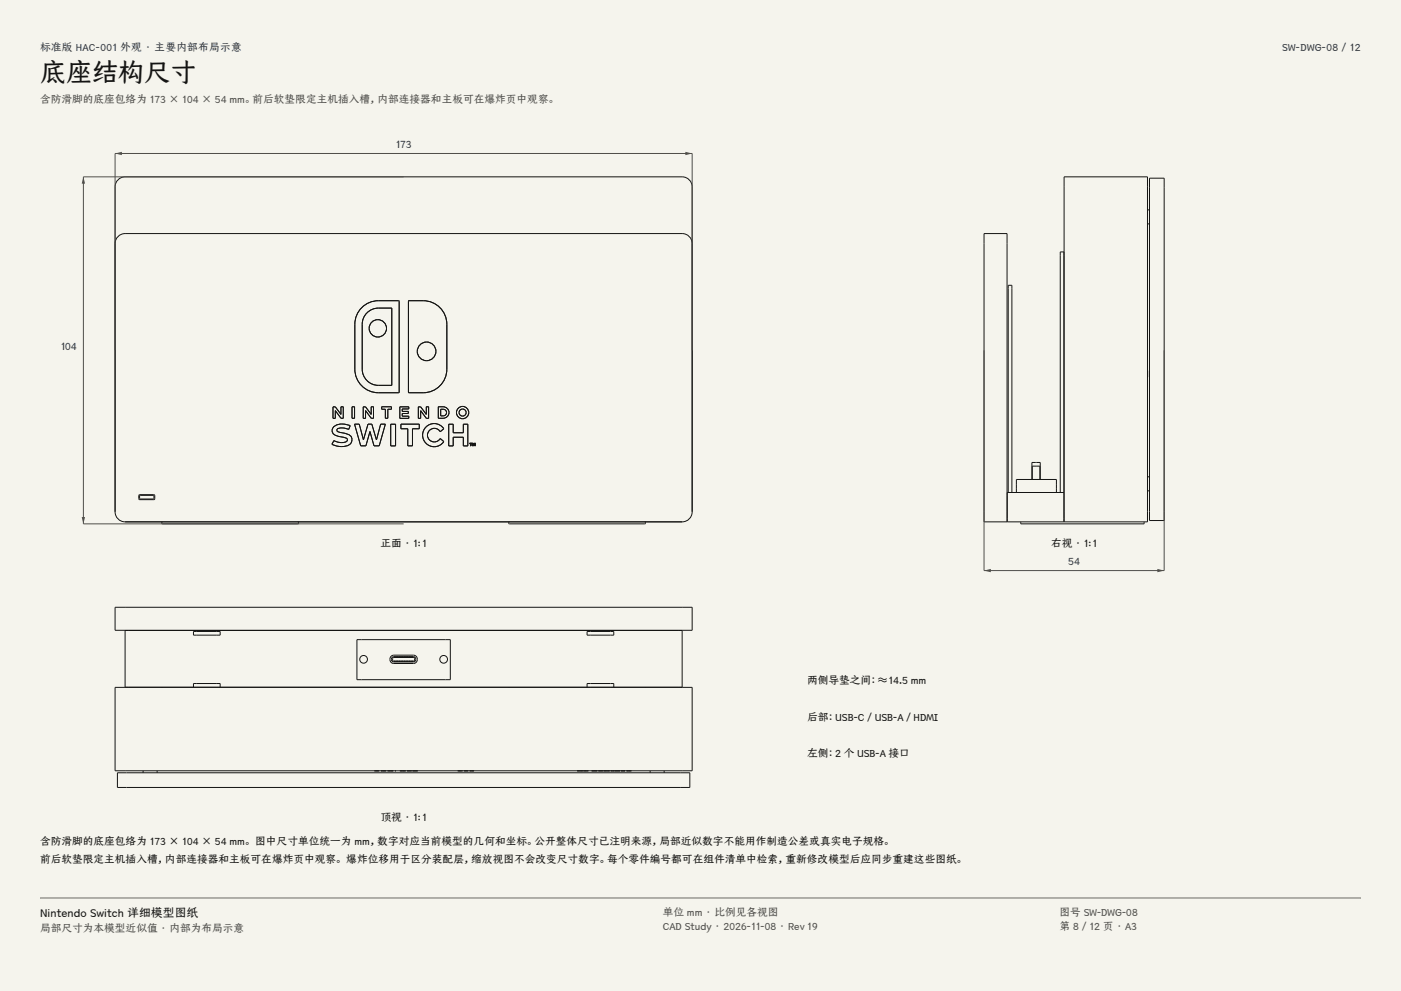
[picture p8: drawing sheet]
<svg xmlns="http://www.w3.org/2000/svg" width="420mm" height="297mm" viewBox="0 0 420 297" stroke-linecap="round" stroke-linejoin="round" font-family="sans-serif">
<g fill="#f5f4ed">
<path d="M0 0h420v297h-420z"/>
<path d="M12 12h396v275h-396z"/>
</g>
<g fill="none" stroke="#141413" stroke-width=".3">
<path d="M35.2 54.1a2.99 2.99 0 0 1 2.3-1.1h167a3 3 0 0 1 3 3v97.4a3 3 0 0 1-3 3h-167a3 3 0 0 1-3-3v-97.4l.1-.7zM344.6 53.4h4.4v102.6h-4.4zM34.5 73a3 3 0 0 1 3-3h167a3 3 0 0 1 3 3M319 76.5v-1h-1.1v72.1M344 62.9h.6M344 67.1h.6M108.1 92.6a7.1 7.1 0 0 1 5.3-2.5h6.1l.2 .2v27.2l-.2 .2h-6.1a7.1 7.1 0 0 1-7-7.1v-13.4a7 7 0 0 1 1.7-4.6zM110 93.8l1.6-1.1 1.2-.3 4.7-.1v23.2h-4.1a4.9 4.9 0 0 1-4.8-4.9v-14.1l.6-1.7zM122.5 90.2l.1-.1a13.3 13.3 0 0 1 7.3 .7 7.1 7.1 0 0 1 4.1 6.4v13.4a7.1 7.1 0 0 1-7.1 7.1h-4.3l-.2-.2zM344 113h.1M344 111.1h.1M99.8 121.9h.7l1.7 2.3v-2.3h.7v3.5h-.7l-1.7-2.3v2.3h-.7z"/>
<path d="M99.9 128.1a4.7 4.7 0 0 1 5.1-.5l-.5 1.1a4 4 0 0 0-3.4-.1l-.1 .4 .3 .4a7.2 7.2 0 0 1 4.1 1.6 2.07 2.07 0 0 1-2.2 2.8l-2.1-.1-1.6-.6 .6-1.1a4.1 4.1 0 0 0 3.9 .2 .55 .55 0 0 0-.2-.9l-1.7-.4a2.26 2.26 0 0 1-2.5-1.9zM102.5 129.7h.1M105.5 121.9h.8v3.5h-.8zM106.3 127.1h1.4l1.3 4.7 1.3-4.7h1.2l1.4 4.7 1.2-4.7h1.4l-1.8 6.5h-1.6l-1.2-4.3-1.2 4.3h-1.6zM108.9 121.9h.7l1.7 2.3v-2.3h.7v3.5h-.7l-1.7-2.3v2.3h-.7zM114.4 121.9h2.9v.7h-1v2.8h-.8v-2.8h-1.1zM117.1 127.1h1.5v6.5h-1.5zM119.9 121.9h2.7v.7h-2v.7h1.8v.6h-1.8v.8h2v.7h-2.7zM120.2 127.1h5.5v1.4h-2v5.1h-1.5v-5.1h-2zM125.4 121.9h.7l1.7 2.3v-2.3h.7v3.5h-.7l-1.7-2.3v2.3h-.7zM127.7 128a3.5 3.5 0 0 1 5.3 .5l-1 .9a2.05 2.05 0 0 0-3.1-.6 2.05 2.05 0 0 0 0 3.2 2.05 2.05 0 0 0 3.1-.6l1 .9a3.5 3.5 0 0 1-5 .8 3.5 3.5 0 0 1-.3-5.1zM131.4 121.9a2.69 2.69 0 0 1 3 .9 1.72 1.72 0 0 1-1.6 2.6h-1.4z"/>
<path d="M132.1 122.6a1.36 1.36 0 0 1 1.7 .7 1 1 0 0 1-.9 1.3h-.8zM134.5 127.1h1.4v2.6h3v-2.6h1.3v6.5h-1.3v-2.6h-3v2.6h-1.4zM140.8 132.8h.7l-.3 .2v.6l-.1-.6zM141.6 132.8h.2l.3 .6 .2-.6h.2v.8l-.2-.6-.2 .6-.3-.6-.2 .6zM309.5 139.7h2.3v4h-2.3zM41.6 148.4l4.5-.1 .3 .3v.9l-.3 .3h-4.2l-.3-.3zM41.9 148.5h4l.3 .2v.7l-.3 .2h-3.8l-.2-.2zM48.7 156.4l-.2 .2 .2 .4h40.6l.2-.2-.2-.4M152.7 156.4l-.2 .2 .2 .4h40.6l.2-.2-.2-.4M302.3 147.6v-62.1h1.1v62.1M304.7 147.6v-3.9h12v3.9M306 156.4v.6h37v-.6"/>
<path d="M309.4 143.7v-5.1h2.5v5.1M319 148.6v-1h-17v8.8M319 153.4v3v-103.4h25v103.4h-49v-86.4h6.9v86.4M344 142.9h.6M344 147.1h.6M34.5 182h173v6.9h-173zM58 189.3h8v1.1h-8zM107 191.7h28v12h-28zM117.1 196.8l1-.4h5.9a1.25 1.25 0 0 1 1.1 1.2 1.25 1.25 0 0 1-1.1 1.3h-5.9a1.27 1.27 0 0 1-1-2.1zM117.6 197l.5-.2h5.9a.81 .81 0 0 1 .7 .8 .81 .81 0 0 1-.7 .8l-6.2-.1-.4-.6zM117.7 197.2l6.3-.1 .3 .1v.7l-.3 .3h-6l-.3-.2zM118.1 198.2h.3"/>
<path d="M118.1 197h.3M118.6 197h.3M118.6 198.2h.3M119.1 198.2h.3M119.4 197h-.3M119.4 197h.1M119.4 198.2h.1M119.6 197h.3M119.6 198.2h.3M120.1 198.2h.3M120.1 197h.3M120.6 198.2h.3"/>
<path d="M120.9 197h-.3M120.9 197h.1M120.9 198.2h.1M121.1 198.2h.3M121.1 197h.3M121.6 197h.3M121.6 198.2h.3M122.1 198.2h.3M122.4 197h-.3M122.4 197h.1M122.4 198.2h.1M122.6 197h.1"/>
<path d="M122.6 198.2h.1M122.7 197h.2M122.9 198.2h-.2M123.1 197h.3M123.1 198.2h.3M123.6 197h.3M123.6 198.2h.3M176 189.3h8v1.1h-8zM34.5 206h173v25h-173zM48.5 206h.1M58 206v-1.1h8v1.1M58 206h8"/>
<path d="M58 206h-20.5v-17h167v17h-20.5M66 206h110M89.5 206h.1M152.5 206h.1M176 206v-1.1h8v1.1M176 206h8M193.5 206h.1M35.2 231.6h171.6v4.4h-171.6zM42.9 231v.6M47.1 231v.6M112.3 231h1.4M112.5 231h.1"/>
<path d="M113.4 231h.1M114.2 231h1.6h-1.1M116.2 231h1.7M116.6 231h.1M117 231h.1M117.5 231h.1M118.4 231h.3M119.9 231h1.7zM122 231h.2M122.2 231h1M123.4 231h-.2M123.6 231h1.6"/>
<path d="M137.2 231h.3M137.5 231h.9M138.7 231h-.3M140.3 231h.1M140.3 231h-1.2h1.2M140.8 231h1.2M141.4 231h.6M142 231h.1M173 231h1.7M173.7 231h.1M174 231h.1M174.9 231h1.5z"/>
<path d="M177.4 231h1.7M178.1 231h.1M178.4 231h.1M179.4 231h1.5h-1M181.1 231h1.7M181.8 231h.1M182.1 231h.1M183.1 231h1.2h-.7M184.3 231h1.6M186.2 231h1.2M187.8 231h1.2M188.4 231h.6"/>
<path d="M189.3 231h-.3M194.9 231v.6M199.1 231v.6"/>
<circle cx="113.3" cy="98.4" r="2.6"/>
<circle cx="127.9" cy="105.3" r="2.8"/>
<circle cx="138.7" cy="123.6" r="1.84"/>
<circle cx="138.7" cy="123.6" r="1.06"/>
<circle cx="109" cy="197.6" r="1.15"/>
<circle cx="118.1" cy="198.2" r=".02"/>
<circle cx="118.1" cy="197" r=".02"/>
<circle cx="118.3" cy="198.2" r=".02"/>
<circle cx="118.3" cy="197" r=".02"/>
<circle cx="118.6" cy="198.2" r=".02"/>
<circle cx="118.6" cy="197" r=".02"/>
<circle cx="118.8" cy="198.2" r=".02"/>
<circle cx="118.8" cy="197" r=".02"/>
<circle cx="119.1" cy="198.2" r=".02"/>
<circle cx="119.1" cy="197" r=".02"/>
<circle cx="119.3" cy="198.2" r=".02"/>
<circle cx="119.3" cy="197" r=".02"/>
<circle cx="119.6" cy="198.2" r=".02"/>
<circle cx="119.6" cy="197" r=".02"/>
<circle cx="119.8" cy="198.2" r=".02"/>
<circle cx="119.8" cy="197" r=".02"/>
<circle cx="120.1" cy="198.2" r=".02"/>
<circle cx="120.1" cy="197" r=".02"/>
<circle cx="120.3" cy="198.2" r=".02"/>
<circle cx="120.3" cy="197" r=".02"/>
<circle cx="120.6" cy="198.2" r=".02"/>
<circle cx="120.6" cy="197" r=".02"/>
<circle cx="120.8" cy="198.2" r=".02"/>
<circle cx="120.8" cy="197" r=".02"/>
<circle cx="121.1" cy="198.2" r=".02"/>
<circle cx="121.1" cy="197" r=".02"/>
<circle cx="121.3" cy="198.2" r=".02"/>
<circle cx="121.3" cy="197" r=".02"/>
<circle cx="121.6" cy="198.2" r=".02"/>
<circle cx="121.6" cy="197" r=".02"/>
<circle cx="121.8" cy="198.2" r=".02"/>
<circle cx="121.8" cy="197" r=".02"/>
<circle cx="122.1" cy="198.2" r=".02"/>
<circle cx="122.1" cy="197" r=".02"/>
<circle cx="122.3" cy="198.2" r=".02"/>
<circle cx="122.3" cy="197" r=".02"/>
<circle cx="122.6" cy="198.2" r=".02"/>
<circle cx="122.6" cy="197" r=".02"/>
<circle cx="122.8" cy="198.2" r=".02"/>
<circle cx="122.8" cy="197" r=".02"/>
<circle cx="123.1" cy="198.2" r=".02"/>
<circle cx="123.1" cy="197" r=".02"/>
<circle cx="123.3" cy="198.2" r=".02"/>
<circle cx="123.3" cy="197" r=".02"/>
<circle cx="123.6" cy="198.2" r=".02"/>
<circle cx="123.6" cy="197" r=".02"/>
<circle cx="123.8" cy="198.2" r=".02"/>
<circle cx="123.8" cy="197" r=".02"/>
<circle cx="133" cy="197.6" r="1.15"/>
</g>
<path d="M34.5 105v-59h173v59" fill="none" stroke="#504e49" stroke-width=".3"/>
<g fill="#504e49">
<path d="M34.5 46l2-.5v1z"/>
<path d="M205.5 45.5l2 .5-2 .5z"/>
</g>
<path d="M121 53h-96v104h96" fill="none" stroke="#504e49" stroke-width=".3"/>
<g fill="#504e49">
<path d="M25 53l.5 2h-1z"/>
<path d="M24.5 155h1l-.5 2z"/>
</g>
<path d="M295 105v66h54v-66" fill="none" stroke="#504e49" stroke-width=".3"/>
<g fill="#504e49">
<path d="M295 171l2-.5v1z"/>
<path d="M347 170.5l2 .5-2 .5z"/>
</g>
<path d="M12 269.3h396zM12 269h396v.3h-396z" fill-rule="evenodd" fill="#504e49"/>
<text font-size="7.8" fill="#141413" x="12" y="24.7">底座结构尺寸</text>
<text font-size="3.5" fill="#141413" x="12" y="274.9">Nintendo Switch 详细模型图纸</text>
<g font-size="3.2" fill="#1b365d">
<text x="12" y="15.3">标准版 HAC-001 外观 · 主要内部布局示意</text>
<text x="384.4" y="15.3">SW-DWG-08 / 12</text>
<text x="118.6" y="44.4">173</text>
<text x="18.1" y="105">104</text>
<text x="320.3" y="169.4">54</text>
</g>
<g font-size="3.2" fill="#504e49">
<text x="12" y="30.9">含防滑脚的底座包络为 173 × 104 × 54 mm。前后软垫限定主机插入槽，内部连接器和主板可在爆炸页中观察。</text>
<text x="198.7" y="274.5">单位 mm · 比例见各视图</text>
<text x="317.6" y="274.5">图号 SW-DWG-08</text>
<text x="12" y="279.3">局部尺寸为本模型近似值 · 内部为布局示意</text>
<text x="198.7" y="278.8">CAD Study · 2026-11-08 · Rev 19</text>
<text x="317.6" y="278.8">第 8 / 12 页 · A3</text>
</g>
<g font-size="3.2" fill="#141413">
<text x="114.1" y="164">正面 · 1:1</text>
<text x="315.1" y="164">右视 · 1:1</text>
<text x="242" y="205">两侧导垫之间：≈14.5 mm</text>
<text x="242" y="216">后部：USB-C / USB-A / HDMI</text>
<text x="242" y="227">左侧：2 个 USB-A 接口</text>
<text x="114.1" y="246">顶视 · 1:1</text>
<text x="12" y="253.3">含防滑脚的底座包络为 173 × 104 × 54 mm。 图中尺寸单位统一为 mm，数字对应当前模型的几何和坐标。公开整体尺寸已注明来源，局部近似数字不能用作制造公差或真实电子规格。</text>
<text x="12" y="258.6">前后软垫限定主机插入槽，内部连接器和主板可在爆炸页中观察。 爆炸位移用于区分装配层，缩放视图不会改变尺寸数字。每个零件编号都可在组件清单中检索，重新修改模型后应同步重建这些图纸。</text>
</g>
</svg>
